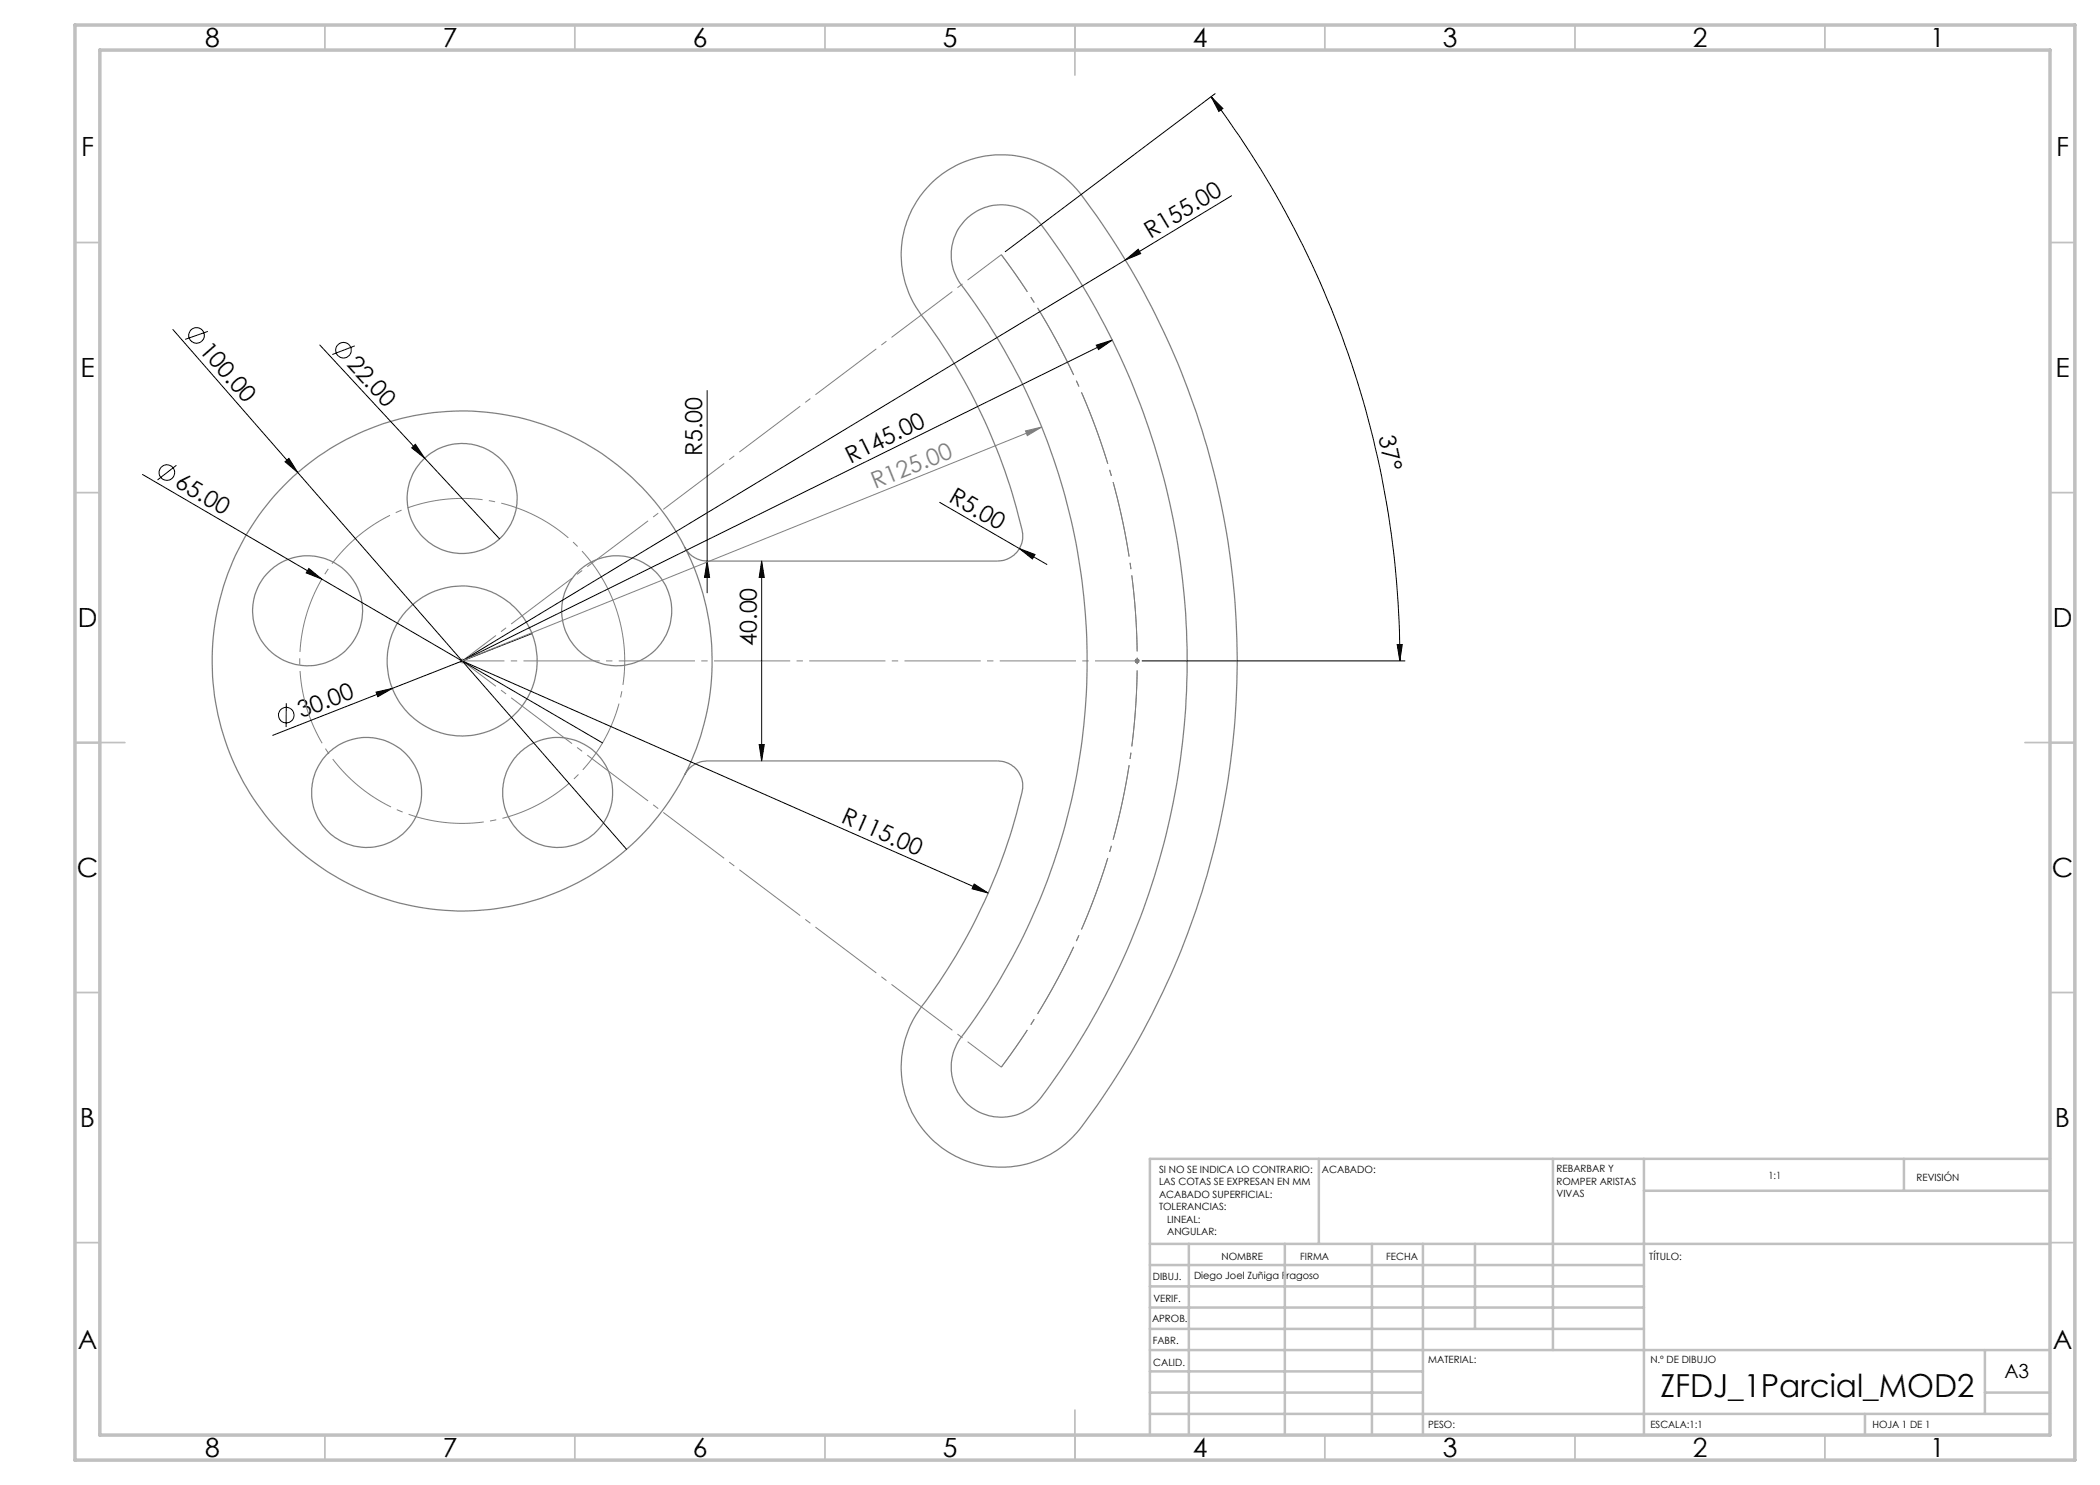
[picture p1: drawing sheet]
<svg xmlns="http://www.w3.org/2000/svg" width="420mm" height="297mm" viewBox="0 0 420 297" stroke-linecap="round" stroke-linejoin="round" font-family="sans-serif">
<g fill="none" stroke="#000" stroke-width=".2">
<path d="M242.2 19.3l2.4 2.4-.8 .6zM242.2 19.3a187.3 187.3 0 0 1 37.8 112.9M243 18.7l-42 31.6M246.3 39.2l-21.2 12.8M225.1 52l2.5-2.2 .5 .9zM225.1 52l-132.7 80.2M34.6 65.9l24.9 28.6M41.6 66.3l-4.6 1.6M64 69l35.9 38.8M70.9 69.2l-4.4 1.7M141.4 78.1v40.5M219.3 69l3.2-1-2.8 1.9z"/>
<path d="M222.5 68l-130.1 64.2M28.5 94.9l35.8 20.9M35.3 93.1l-3.8 2.9M57 92.4l.8-.7 1.7 2.8zM59.5 94.5l65.8 75.4M82.3 89.6l.8-.7 1.8 2.7zM61.8 113.7l2.5 2.1-3.1-1.2zM64.3 115.8l56.2 32.8M141.4 112.2l.5 3.3h-1zM152.3 112.2l.6 3.3h-1.1zM152.3 112.2v40M187.9 100.5l16 9.2"/>
<path d="M203.9 109.7l3.1 1.2-.5 .9zM203.9 109.7l5.5 3.2M75.2 138.4l3.3-.7-2.9 1.6zM78.5 137.7l-24 9.4M92.4 132.2l105.2 46.4M106.4 126.7l-27.9 11M228.4 132.2h52.6M279.4 128.9h1.1l-.5 3.3zM57.3 140.6l-.1 4.8M151.8 148.9h1.1l-.6 3.3zM194.8 176.8l2.8 1.8-3.2-.8z"/>
<circle cx="39.3" cy="67.1" r="1.57"/>
<circle cx="68.7" cy="70" r="1.55"/>
<circle cx="33.4" cy="94.5" r="1.56"/>
<circle cx="57.3" cy="143" r="1.55"/>
</g>
<path d="M205.1 86.2l3.3-.8-2.9 1.7zM208.4 85.4l-116 46.8M91.9 132.2h1M92.1 131.8l.7 .7M92.4 131.7v1M92.8 131.8l-.7 .7M226.9 132.2h1M227.1 131.8l.7 .7M227.4 131.7v1M227.8 131.8l-.7 .7" fill="none" stroke="#808080" stroke-width=".2"/>
<g fill="none" stroke="#808080" stroke-width=".25">
<path d="M192.9 44.2a10 10 0 0 1 15.3 .7 144.8 144.8 0 0 1-.8 175.6 10 10 0 0 1-13.7 .5 10 10 0 0 1-1.4-13.6 125.1 125.1 0 0 0-.6-151.2 10 10 0 0 1 1.2-12zM136.9 109.5a5.2 5.2 0 0 0 4.5 2.7h58.5a5 5 0 0 0 4.5-6.1 116.9 116.9 0 0 0-20.8-44.2 20 20 0 0 1 5.1-27.3 20 20 0 0 1 27.5 4.3 154.9 154.9 0 0 1-.8 187.6 20 20 0 0 1-28.3 2 20 20 0 0 1-1.9-28.3 114.5 114.5 0 0 0 19.3-42.5 5 5 0 0 0-4.9-5.5h-58.5a5.1 5.1 0 0 0-4.2 2.7"/>
<circle cx="92.4" cy="99.7" r="11"/>
<circle cx="61.5" cy="122.2" r="11"/>
<circle cx="92.4" cy="132.2" r="50"/>
<circle cx="92.4" cy="132.2" r="15"/>
<circle cx="123.3" cy="122.2" r="11"/>
<circle cx="73.3" cy="158.5" r="11"/>
<circle cx="111.5" cy="158.5" r="11"/>
</g>
<path d="M123.5 122.7a32.5 32.5 0 0 0-54.4-13.1 32.5 32.5 0 0 0 14.9 54 32.5 32.5 0 0 0 40-39.3l-.5-1.6" fill="none" stroke="#808080" stroke-width=".2" stroke-dasharray="15.2 1.3 1.3 1.3" stroke-dashoffset=".8" stroke-linecap="butt"/>
<path d="M200.3 50.9a135 135 0 0 1 0 162.5" fill="none" stroke="#808080" stroke-width=".2" stroke-dasharray="15.2 1.3 1.3 1.3" stroke-dashoffset="6.2" stroke-linecap="butt"/>
<path d="M92.4 132.2l107.9-81.3M92.4 132.2h135M92.4 132.2l107.9 81.2" fill="none" stroke="#808080" stroke-width=".2" stroke-dasharray="15.2 1.3 1.3 1.3" stroke-dashoffset="6.8" stroke-linecap="butt"/>
<g fill="none" stroke="#c0c0c0" stroke-width=".35">
<path d="M65 5v5M115 5v5M165 5v5M215 5v10M265 5v5M315 5v5M365 5v5M15 48.5h5M410 48.5h5M15 98.5h5M410 98.5h5M15 148.5h10"/>
<path d="M405 148.5h10M15 198.5h5M410 198.5h5M15 248.5h5M410 248.5h5M65 287v5M115 287v5M165 287v5M215 282v10M265 287v5M315 287v5M365 287v5"/>
</g>
<g fill="none" stroke="#c0c0c0" stroke-width=".5">
<path d="M263.8 231.8v17M310.6 231.8v38.2M328.8 231.8v55.2M328.8 238.2h81.2M380.8 231.8v6.4M410 231.8h-180v55.2M230 248.8h180M230 257.3h98.8M230 253h98.8M237.8 248.8v38.2M257 248.8v38.2M274.4 248.8v38.2"/>
<path d="M284.6 248.8v38.2M295 248.8v17M230 265.8h98.8M230 261.5h98.8M230 278.5h54.6M230 274.3h54.6M230 270h180M397 278.5h13M397 270v12.8M230 282.8h180M373 282.8v4.2"/>
</g>
<path d="M15 5h400v287h-400zM20 10h390v277h-390z" fill="none" stroke="#c0c0c0" stroke-width=".7"/>
<g fill="#000">
<path d="M225.1 52l2.5-2.2 .5 .9zM219.3 69l3.2-1-2.8 1.9zM57 92.4l.8-.7 1.7 2.8zM82.3 89.6l.8-.7 1.8 2.7zM61.8 113.7l2.5 2.1-3.1-1.2zM141.4 112.2l.5 3.3h-1zM203.9 109.7l3.1 1.2-.5 .9zM75.2 138.4l3.3-.7-2.9 1.6zM194.8 176.8l2.8 1.8-3.2-.8z"/>
<path d="M152.3 112.2l.6 3.3h-1.1zM151.8 148.9h1.1l-.6 3.3z"/>
<path d="M279.4 128.9h1.1l-.5 3.3zM242.2 19.3l2.4 2.4-.8 .6z"/>
</g>
<path d="M205.1 86.2l3.3-.8-2.9 1.7z" fill="#808080"/>
<text font-size="6.3" x="332.1" y="279.4">ZFDJ_1Parcial_MOD2</text>
<g font-size="5.3">
<text x="41" y="9.5">8</text>
<text x="88.5" y="9.5">7</text>
<text x="138.5" y="9.5">6</text>
<text x="188.5" y="9.5">5</text>
<text x="238.5" y="9.5">4</text>
<text x="288.5" y="9.5">3</text>
<text x="338.5" y="9.5">2</text>
<text x="386" y="9.5">1</text>
<text x="16.2" y="31.2">F</text>
<text x="411.2" y="31.2">F</text>
<text x="16.1" y="75.5">E</text>
<text x="411.1" y="75.5">E</text>
<text x="15.5" y="125.5">D</text>
<text x="410.5" y="125.5">D</text>
<text x="15.4" y="175.5">C</text>
<text x="410.4" y="175.5">C</text>
<text x="16" y="225.5">B</text>
<text x="411" y="225.5">B</text>
<text x="15.5" y="269.7">A</text>
<text x="410.5" y="269.7">A</text>
<text x="41" y="291.5">8</text>
<text x="88.5" y="291.5">7</text>
<text x="138.5" y="291.5">6</text>
<text x="188.5" y="291.5">5</text>
<text x="238.5" y="291.5">4</text>
<text x="288.5" y="291.5">3</text>
<text x="338.5" y="291.5">2</text>
<text x="386" y="291.5">1</text>
</g>
<g font-size="4.7">
<text x="230.1" y="47.8" transform="rotate(-31 230.1 47.8)">R155.00</text>
<text x="39.7" y="70.1" transform="rotate(49 39.7 70.1)">100.00</text>
<text x="69.2" y="73.1" transform="rotate(47 69.2 73.1)">22.00</text>
<text x="275.7" y="87.5" transform="rotate(77 275.7 87.5)">37°</text>
<text x="140.4" y="91.3" transform="rotate(-90 140.4 91.3)">R5.00</text>
<text x="170.1" y="92.7" transform="rotate(-26 170.1 92.7)">R145.00</text>
<text x="34.7" y="97.3" transform="rotate(30 34.7 97.3)">65.00</text>
<text x="189.6" y="100.2" transform="rotate(30 189.6 100.2)">R5.00</text>
<text x="151.3" y="129.2" transform="rotate(-90 151.3 129.2)">40.00</text>
<text x="60.3" y="143.7" transform="rotate(-21 60.3 143.7)">30.00</text>
<text x="168" y="164.4" transform="rotate(24 168 164.4)">R115.00</text>
</g>
<text font-size="4.7" fill="#808080" x="175" y="97.8" transform="rotate(-22 175 97.8)">R125.00</text>
<text font-size="3.9" x="400.9" y="275.5">A3</text>
<g font-size="2">
<text x="231.8" y="234.6">SI NO SE INDICA LO CONTRARIO:</text>
<text x="231.8" y="237.1">LAS COTAS SE EXPRESAN EN MM</text>
<text x="231.8" y="239.6">ACABADO SUPERFICIAL:</text>
<text x="264.4" y="234.6">ACABADO:</text>
<text x="311.3" y="234.5">REBARBAR Y</text>
<text x="311.3" y="237">ROMPER ARISTAS</text>
<text x="311.3" y="239.5">VIVAS</text>
<text x="353.7" y="235.8">1:1</text>
<text x="383.3" y="236.2">REVISIÓN</text>
<text x="231.8" y="242.1">TOLERANCIAS:</text>
<text x="233.4" y="244.6">LINEAL:</text>
<text x="233.4" y="247.1">ANGULAR:</text>
<text x="244.3" y="252">NOMBRE</text>
<text x="260" y="251.9">FIRMA</text>
<text x="277.2" y="251.9">FECHA</text>
<text x="329.9" y="251.9">TÍTULO:</text>
<text x="230.6" y="256.1">DIBUJ.</text>
<text x="238.8" y="255.7">Diego Joel Zuñiga Fragoso</text>
<text x="230.7" y="260.3">VERIF.</text>
<text x="230.4" y="264.4">APROB.</text>
<text x="230.5" y="268.8">FABR.</text>
<text x="230.7" y="273.1">CALID.</text>
<text x="285.6" y="272.5">MATERIAL:</text>
<text x="330.1" y="272.5">N.º DE DIBUJO</text>
<text x="285.6" y="285.5">PESO:</text>
<text x="330.1" y="285.6">ESCALA:1:1</text>
<text x="374.5" y="285.6">HOJA 1 DE 1</text>
</g>
</svg>
